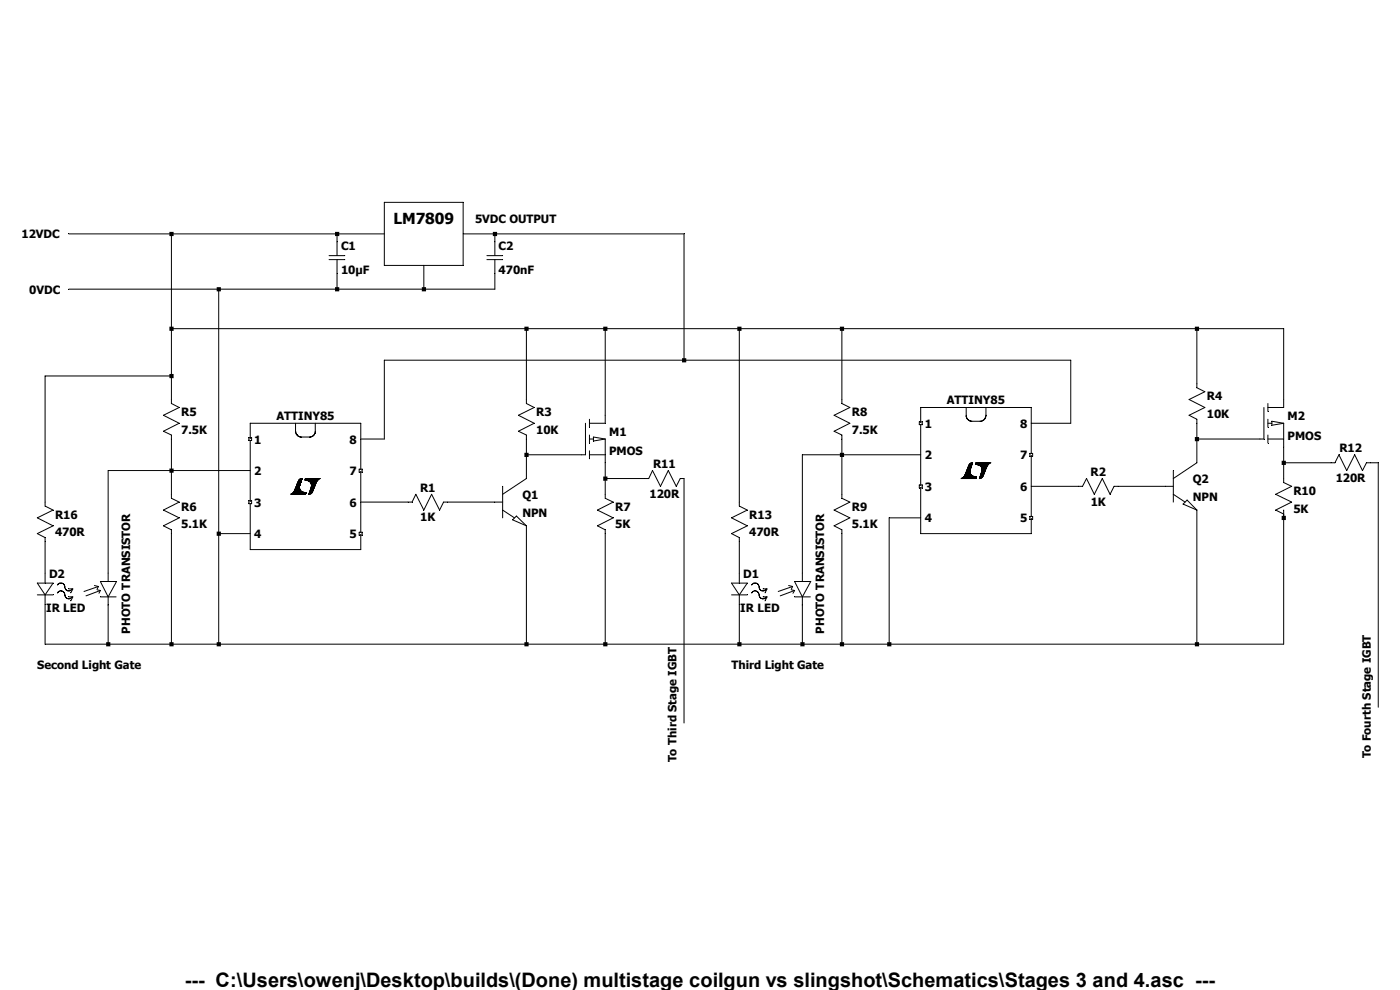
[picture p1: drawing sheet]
<svg xmlns="http://www.w3.org/2000/svg" width="297mm" height="210mm" viewBox="0 0 297 210" stroke-linecap="round" stroke-linejoin="round" font-family="sans-serif">
<g fill="none" stroke="#000" stroke-width=".21">
<path d="M52.8 92.8h.6v.6h-.6zM53.1 89.8h23.4v26.8h-23.4zM62.7 89.8v2l.4 .6 .3 .2M62.8 91.9h.1M63.4 92.6h.1M63.6 92.7h.1M66.7 92.2l-.8 .5-2.4-.1M66.7 92.2h.1M66.8 91.9h.1M66.9 89.8v1.9l-.2 .5M61.6 104.9h3.2M61.7 104.8h3.1"/>
<path d="M61.8 104.8h3.1M62 104.7h2.9M62 104.6h2.9M62.1 104.6h2.8M62.2 104.5h2.6M62.3 104.4h2.2M62.3 104.4h2.1M62.4 104.3h1.7M62.4 104.3h1.6M62.4 104.2h1.6M62.4 104.1l1.5 .1M62.5 104.1h1.3"/>
<path d="M62.5 104h1.2M62.5 103.9l1.2 .1M62.6 103.8h1M62.6 103.9h1M62.6 103.7h1M62.7 103.7h.9M62.7 103.6h.8M62.7 103.5h.8M62.8 103.4h.7M62.8 103.3h.7M62.9 103.2h.6M62.9 103h.7"/>
<path d="M62.9 102.9h.7M63 102.8h.6M63 102.7h.7M63.1 102.6h.6M63.1 102.5h.7M63.1 102.5h.6M63.2 102.4h.6M63.2 102.3h.6M63.2 102.2h.6M63.3 102.1h.6M63.3 102.2h.5M63.3 102h.6"/>
<path d="M63.4 101.9h.5M63.4 101.9h.6M63.5 101.8h.5M63.5 101.7h.5M63.6 103.1h-.7M63.6 101.6h.5M63.8 101.6h.3M63.9 101.5h.2M64.7 101.8h2.7M64.7 101.7h2.9M64.7 101.8h2.8M64.7 101.7h2.8"/>
<path d="M64.8 101.6h3M64.8 101.5h3.2M64.9 101.9h2.5M65.1 101.9h2.3M65.3 102h2M65.4 102h1.9M65.5 104.8h.2M65.5 104.9h.2M65.6 104.7h.4M65.6 104.6h.5M65.6 104.6h.6M65.6 102.1h1.6"/>
<path d="M65.7 104.5h.5M65.7 104.4h.6M65.7 102.2h1.5M65.7 104.3h.6M65.7 104.2h.6M65.8 104.1h.6M65.8 102.2h1.3M65.8 104h.6M65.9 102.3h1.2M65.9 103.8h.6M65.9 103.9h.6M65.9 102.4h1.2"/>
<path d="M65.9 103.7h.6M66 102.4h1.1M66 103.6h.6M66 103.5h.6M66 104.7l-.5 .1M66 102.6h1M66 102.5h1M66 103.4h.7M66 102.7h.9M66 103.3h.7M66 103.2h.8M66.1 102.8h.8"/>
<path d="M66.1 103h.7M66.1 103.2h.7M66.3 104.4h-.6M66.4 104.1l-.6 .1M66.5 103.9l-.7 .1M66.5 103.7l-.6 .1M66.7 103.3h-.7M66.8 103.1h-.7M66.9 102.9h-.8M67 102.7h-1M67.7 101.6h-2.9"/>
</g>
<path d="M52.8 106.2h.6v.6h-.6z" fill="none" stroke="#000" stroke-width=".21"/>
<path d="M76.2 112.9h.6v.6h-.6z" fill="none" stroke="#000" stroke-width=".21"/>
<path d="M76.2 99.5h.6v.7h-.6z" fill="none" stroke="#000" stroke-width=".21"/>
<path d="M195.3 86.4h23.5v26.8h-23.5z" fill="#fff"/>
<g fill="none" stroke="#000" stroke-width=".21">
<path d="M195 89.5h.7v.6h-.7zM195.3 86.4h23.5v26.8h-23.5zM205 86.4v2l.2 .4M205 88.5l.1 .1M205.1 100h.7M205.1 99.9h.7M205.1 99.8h.7M205.1 99.7h.7M205.2 88.9l.2 .2M205.2 88.8v.1M205.2 99.6h.7M205.2 99.7h.7"/>
<path d="M205.2 99.5h.7M205.3 99.4h.6M205.3 99.3h.7M205.4 99.1h.6M205.4 99.2h.6M205.4 89.1h.1M205.4 99h.6M205.5 89.1l.5 .3 2.4-.1M205.5 98.9h.6M205.5 98.8h.6M205.6 98.7h.6M205.6 98.6h.6"/>
<path d="M205.7 98.6h.5M205.7 98.4h.5M205.8 98.3h.5M205.8 98.4h.4M206 99.3l-.7 .1M206 98.2h.3M206.1 98.2h.2M206.2 98.5h-.5M206.3 98.3h-.4M207 98.4h2.8M207 98.3h2.8M207.1 98.2h3"/>
<path d="M207.1 98.2h3.1M207.2 98.6h2.4M207.3 98.6h2.3M207.6 98.6h1.9M207.7 98.7h1.8M207.9 98.8h1.6M208 98.8h1.4M208.1 98.9h1.3M208.1 99h1.3M208.2 99h1.1M208.2 99.1h1.1M208.2 99.2h1.1"/>
<path d="M208.3 99.2h1M208.3 99.3h.9M208.3 99.3h1M208.3 100h.7M208.3 99.4h.9M208.3 99.5h.8M208.3 99.7h.8M208.3 99.6h.8M208.3 99.7h.7M208.3 99.8h.7M208.3 99.9h.7M208.4 89.3h.1"/>
<path d="M209 99.9h-.7M209.1 88.5v.1M209.1 99.5l-.8 .1M209.2 86.4l-.1 2-.1 .4-.6 .5M209.7 98.5h-2.7M210 98.3h-3M203.9 101.5h3.2M204 101.5h3.1M204 101.4h3.1M204.2 101.3h2.9M204.3 101.3h2.8M204.5 101.1h2.6"/>
<path d="M204.5 101.1h2.3M204.6 101h2.1M204.6 101h1.8M204.6 100.9h1.6M204.7 100.8h1.4M204.7 100.7h1.3M204.8 100.7h1.2M204.8 100.6h1.2M204.8 100.5h1.1M204.9 100.5h1M204.9 100.4h.9M204.9 100.3h.9"/>
<path d="M204.9 100.2h.9M205 100.1h.8M205 100.2h.8M205 100h.8M207.2 101.2h-2.8M207.8 101.5h.2M207.8 101.5h.1M207.8 101.3h.5M207.9 101.3h.5M207.9 101.3h.4M207.9 101.2h.5M207.9 101.1h.6"/>
<path d="M207.9 101h.6M208 101h.6M208 100.9h.6M208 100.8h.6M208.1 100.7h.6M208.1 100.6h.6M208.1 100.5h.6M208.2 100.4h.6M208.2 100.5h.6M208.2 101.4h-.4M208.2 100.2h.6M208.2 100.3h.6"/>
<path d="M208.2 100.1h.7M208.2 100.2h.7M208.3 100h.6M208.7 100.8h-.7M208.8 100.3l-.6 .1"/>
</g>
<path d="M195 102.9h.7v.6h-.7z" fill="none" stroke="#000" stroke-width=".21"/>
<path d="M218.5 109.6h.6v.6h-.6z" fill="none" stroke="#000" stroke-width=".21"/>
<path d="M218.5 96.2h.6v.6h-.6z" fill="none" stroke="#000" stroke-width=".21"/>
<g fill="none" stroke="#000" stroke-width=".21">
<path d="M14.6 49.6h66.9M36.4 49.6v36l1.6 .8-3.3 1.7 3.3 1.7-3.3 1.7 1.7 .8v13.4l1.6 .8-3.3 1.7 3.3 1.7-3.3 1.6 1.7 .9v24.3M69.8 54.2h3.4M69.8 55.1h3.4M71.5 49.6v4.6M71.5 55.1v6.2M81.5 42.9h16.8v13.4h-16.8zM89.9 56.3v5M98.3 49.6h46.8v26.8M103.3 54.2h3.3M103.3 55.1h3.3M105 49.6v4.6"/>
<path d="M105 55.1v6.2h-90.4M36.4 69.7h235.9v16.7h-3.3M36.4 79.8h-26.8v27.6l1.7 .8-3.4 1.7 3.4 1.6-3.4 1.7 1.7 .8v9.7M46.4 61.3v75.4M111.7 69.7v15.9l1.6 .8-3.3 1.7 3.3 1.7-3.3 1.7 1.7 .8v9.2l-5.1 3.4M128.4 69.7v20.1h-3.3M156.8 69.7v37.7l1.7 .8-3.3 1.7 3.3 1.6-3.3 1.7 1.6 .8v9.7M178.6 69.7v15.9l1.7 .8-3.3 1.7 3.3 1.7-3.3 1.7 1.6 .8v13.4l1.7 .8-3.3 1.7 3.3 1.7-3.3 1.6 1.6 .9v24.3M253.9 69.7v12.6l1.7 .8-3.3 1.7 3.3 1.6-3.3 1.7 1.6 .8v9.3l-5 3.3M53.1 99.8h-30.2v23.5M124.2 89.8v6.7h-12.5M125.1 96.5h3.3"/>
<path d="M125.1 93.1h.8M125.1 88.9v1.7M125.1 92.3v1.7M125.1 95.6v1.7M125.9 92.7l2.5 .4-2.5 .5zM128.4 93.1v12.6l1.7 .8-3.4 1.7 3.4 1.7-3.4 1.6 1.7 .9v24.3M195.3 96.5h-25.1v26.8M218.8 89.8h8.4v-13.4h-145.7v16.7h-5M248.9 99.8v6.7M268.1 86.4v6.7h-14.2M269 93.1h3.3M269 89.8h.8"/>
<path d="M269 85.6v1.7M269 88.9v1.7M269 92.3v1.7M269.8 89.4l2.5 .4-2.5 .4zM272.3 89.8v12.6l1.7 .8-3.4 1.7 3.4 1.6-3.4 1.7 1.7 .9M272.3 98.2h10.9l.9-1.7 1.6 3.3 1.7-3.3 1.7 3.3 .8-1.6h2.5v51.8M46.4 113.2h6.7M76.5 106.5h10.9l.8-1.6 1.7 3.3 1.7-3.3 1.7 3.3 .8-1.7h12.5M106.6 108.2l2.5 1.7M106.6 103.2v6.7M109.6 109.5l2.1 2-2.9-1.2zM111.7 111.5v25.2"/>
<path d="M128.4 101.5h9.2l.8-1.7 1.7 3.4 1.7-3.4 1.7 3.4 .8-1.7h.8v51.9M195.3 109.9h-6.7v26.8M218.8 103.2h10.9l.8-1.7 1.7 3.4 1.6-3.4 1.7 3.4 .8-1.7h12.6M248.9 104.9l2.5 1.6M251 106.9l.8-.8 2.1 2.1zM253.9 108.2v28.5M272.3 108.2v28.5h-262.7v-10.5M7.9 126.2h3.4M7.9 123.7h3.4l-1.7 2.5zM12.2 124.1l.5-.4h.5a1.58 1.58 0 0 1 .7 1.4 .83 .83 0 0 0 1.4-.2M12.2 125.8a.83 .83 0 0 1 1-.4 .83 .83 0 0 1 .6 .9 .82 .82 0 0 0 .6 .7 .82 .82 0 0 0 .9-.4M14.6 124.9h.9l-.5 .9"/>
<path d="M14.6 126.6h.9l-.5 .9M20 124.2l.9 .2M20.7 125.1l.6 .2M20.9 124.4l-3.1 1.1M20.9 124.4l-.3 .7M21.3 126.6h3.3M21.3 123.4h3.4l-1.8 3.2zM21.3 125.3l-3.1 1.1M21.3 125.3l-.3 .6M22.9 126.6v10.1M155.2 126.2h3.3M155.2 123.7h3.3l-1.7 2.5z"/>
<path d="M156.8 126.2v10.5M159.5 124.1l.4-.4h.6a1.58 1.58 0 0 1 .7 1.4 .87 .87 0 0 0 1.2 0M159.5 125.8a.83 .83 0 0 1 1-.4 .83 .83 0 0 1 .5 .9 .83 .83 0 0 0 .7 .7 .83 .83 0 0 0 .9-.4M161.9 124.9h.8l-.4 .9M161.9 126.6h.8l-.4 .9M162.5 125.1h-.1M162.6 124.9l-.1 .2M167.3 124.2l.8 .2M167.9 125.1l.7 .2M168.1 124.4l-3 1.1M168.1 124.4l-.2 .7M168.6 126.6h3.3"/>
<path d="M168.6 123.4h3.4l-1.8 3.2zM168.6 125.3l-3.1 1.1M168.6 125.3l-.4 .6M170.2 126.6v10.1"/>
</g>
<path d="M22.5 136.2h.9v.9h-.9zM35.9 49.2h.9v.9h-.9zM35.9 69.3h.9v.9h-.9zM35.9 79.3h.9v.9h-.9zM35.9 99.4h.9v.9h-.9zM35.9 136.2h.9v.9h-.9zM46 60.9h.9v.9h-.9zM46 112.8h.9v.9h-.9zM46 136.2h.9v.9h-.9zM71.1 49.2h.9v.9h-.9zM71.1 60.9h.9v.9h-.9zM89.5 60.9h.9v.9h-.9zM104.6 49.2h.9v.9h-.9zM111.3 69.3h.8v.9h-.8zM111.3 96.1h.8v.8h-.8zM111.3 136.2h.8v.9h-.8zM128 69.3h.9v.9h-.9zM128 101.1h.9v.9h-.9zM128 136.2h.9v.9h-.9zM144.7 76h.9v.9h-.9zM156.4 69.3h.9v.9h-.9zM156.4 136.2h.9v.9h-.9zM169.8 136.2h.9v.9h-.9zM178.2 69.3h.9v.9h-.9zM178.2 96.1h.9v.8h-.9zM178.2 136.2h.9v.9h-.9zM188.2 136.2h.9v.9h-.9zM253.5 69.3h.9v.9h-.9zM253.5 92.7h.9v.9h-.9zM253.5 136.2h.9v.9h-.9zM271.9 97.7h.9v.9h-.9zM271.9 109.4h.9v.9h-.9z" fill-rule="evenodd" fill="#000"/>
<text font-size="4.2" x="39.2" y="209.3">--- C:\Users\owenj\Desktop\builds\(Done) multistage coilgun vs slingshot\Schematics\Stages 3 and 4.asc ---</text>
<text font-size="3.2" x="83.5" y="47.5">LM7809</text>
<g font-size="2.4">
<text x="100.8" y="47.2">5VDC OUTPUT</text>
<text x="4.6" y="50.6">12VDC</text>
<text x="72.3" y="53.1">C1</text>
<text x="105.8" y="53.1">C2</text>
<text x="72.3" y="58.1">10µF</text>
<text x="105.8" y="58.1">470nF</text>
<text x="6.2" y="62.3">0VDC</text>
<text x="38.4" y="88.3">R5</text>
<text x="58.6" y="89.1">ATTINY85</text>
<text x="113.7" y="88.3">R3</text>
<text x="180.7" y="88.3">R8</text>
<text x="200.9" y="85.7">ATTINY85</text>
<text x="256" y="84.9">R4</text>
<text x="256" y="88.7">10K</text>
<text x="273.2" y="89.1">M2</text>
<text x="38.4" y="92">7.5K</text>
<text x="53.9" y="94.1">1</text>
<text x="74.2" y="94.1">8</text>
<text x="113.7" y="92">10K</text>
<text x="129.2" y="92.5">M1</text>
<text x="180.7" y="92">7.5K</text>
<text x="196.2" y="90.8">1</text>
<text x="216.4" y="90.8">8</text>
<text x="273.2" y="93.3">PMOS</text>
<text x="284.1" y="96">R12</text>
<text x="53.9" y="100.8">2</text>
<text x="74.2" y="100.8">7</text>
<text x="129.2" y="96.6">PMOS</text>
<text x="138.6" y="99.3">R11</text>
<text x="196.2" y="97.5">2</text>
<text x="216.4" y="97.5">7</text>
<text x="231.4" y="101">R2</text>
<text x="53.9" y="107.5">3</text>
<text x="74.2" y="107.5">6</text>
<text x="89.1" y="104.4">R1</text>
<text x="110.8" y="105.8">Q1</text>
<text x="137.8" y="105.6">120R</text>
<text x="196.2" y="104.1">3</text>
<text x="216.4" y="104.1">6</text>
<text x="231.4" y="107.3">1K</text>
<text x="253.1" y="102.5">Q2</text>
<text x="253.1" y="106.3">NPN</text>
<text x="274.4" y="105">R10</text>
<text x="283.4" y="102.2">120R</text>
<text x="11.7" y="110">R16</text>
<text x="11.7" y="113.8">470R</text>
<text x="38.4" y="108.3">R6</text>
<text x="38.4" y="112.1">5.1K</text>
<text x="89.2" y="110.6">1K</text>
<text x="110.8" y="109.6">NPN</text>
<text x="130.5" y="108.3">R7</text>
<text x="130.5" y="112.1">5K</text>
<text x="159" y="110">R13</text>
<text x="159" y="113.8">470R</text>
<text x="180.7" y="108.3">R9</text>
<text x="180.7" y="112.1">5.1K</text>
<text x="196.2" y="110.8">4</text>
<text x="216.4" y="110.8">5</text>
<text x="274.4" y="108.8">5K</text>
<text x="53.9" y="114.2">4</text>
<text x="74.2" y="114.2">5</text>
<text x="10.4" y="122.6">D2</text>
<text x="157.7" y="122.6">D1</text>
<text x="9.8" y="129.9">IR LED</text>
<text x="157.1" y="129.9">IR LED</text>
<text x="27.6" y="134.4" transform="rotate(-90 27.6 134.4)">PHOTO TRANSISTOR</text>
<text x="174.9" y="134.4" transform="rotate(-90 174.9 134.4)">PHOTO TRANSISTOR</text>
<text x="7.9" y="141.8">Second Light Gate</text>
<text x="155.2" y="141.8">Third Light Gate</text>
<text x="143.5" y="161.8" transform="rotate(-90 143.5 161.8)">To Third Stage IGBT</text>
<text x="290.8" y="160.9" transform="rotate(-90 290.8 160.9)">To Fourth Stage IGBT</text>
</g>
</svg>
